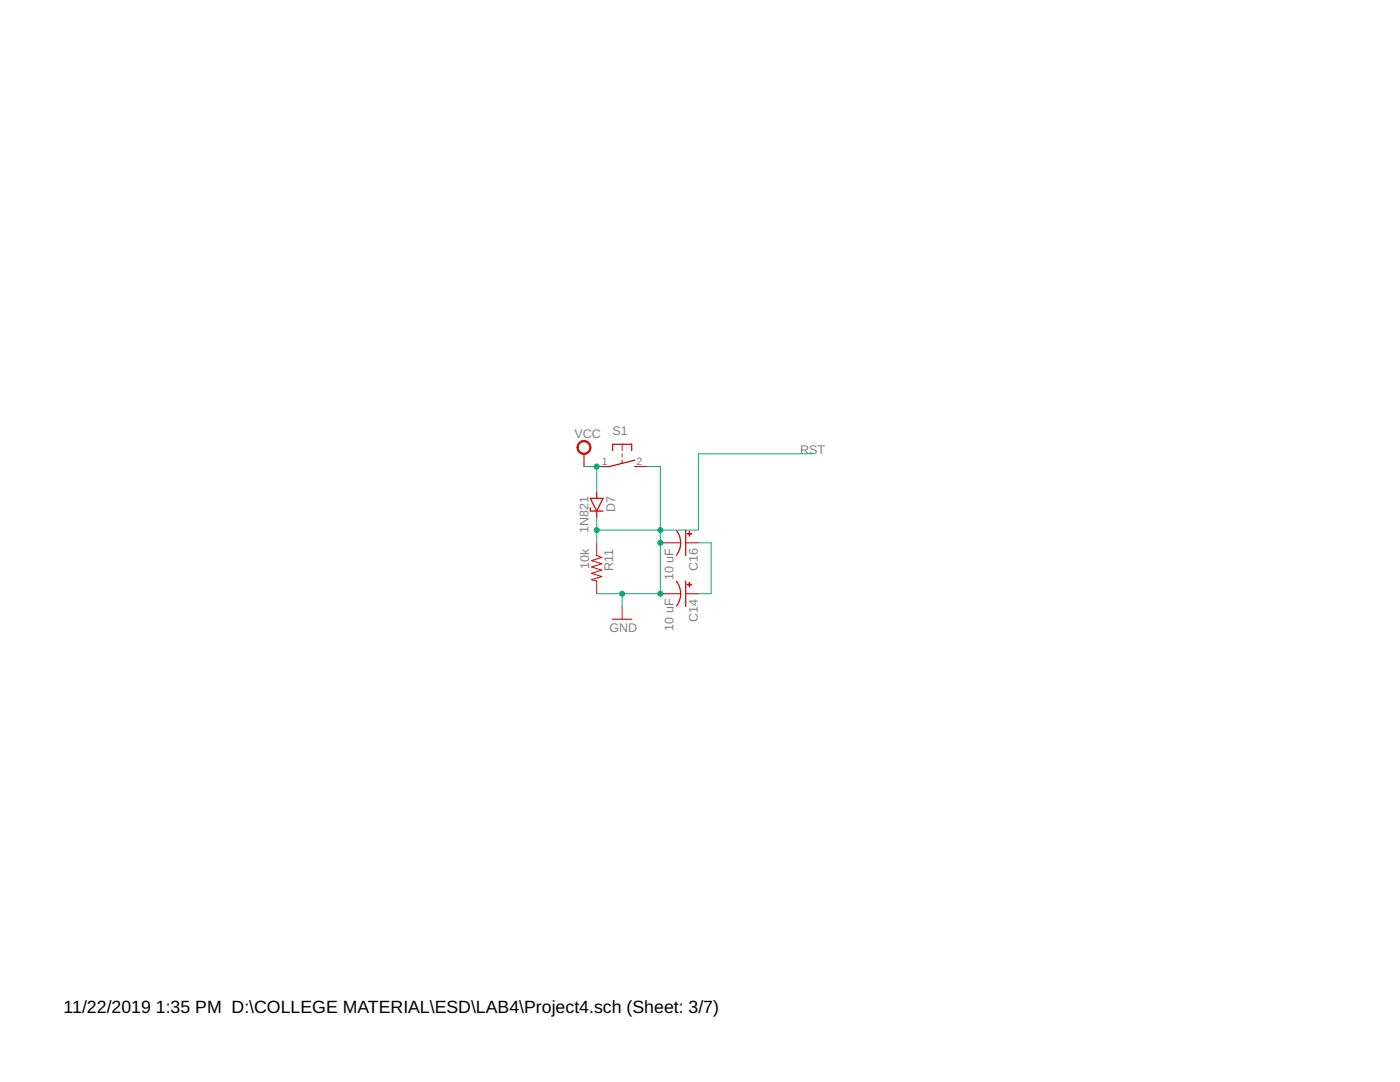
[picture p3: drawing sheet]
<svg xmlns="http://www.w3.org/2000/svg" width="279mm" height="216mm" viewBox="0 0 279 216" stroke-linecap="round" stroke-linejoin="round" font-family="sans-serif">
<g fill="none" stroke="#c90d0c" stroke-width=".25">
<path d="M117.8 99.4h2.6l-1.3 2.6zM119.1 98.2v1.2M122.3 89.9v-1.3h3.8v1.3M126.7 91.8l-5.1 1.3h-.6M126.7 93.1h.6M117.8 101.3v.7h2.6M119.1 102v1.2M135 116l.7 1.4 .1 1.1M135 105.9l.5 .9 .3 1.5M135.8 118.5l-.3 1.5-.5 .9M135.8 108.3l-.3 1.6-.5 .9M136.8 105.8v5"/>
<path d="M136.8 115.9v5.1M122.3 123.5h3.8"/>
</g>
<g fill="none" stroke="#c90d0c" stroke-width=".2">
<path d="M116.5 90.6v2.5M119.1 93.1h2.5M124.2 88.6v1.3M124.2 90.6v.6M124.2 91.8v.7M126.7 93.1h2.5M119.1 108.3v2.5M119.1 115.9v2.6M131.8 118.5h4M131.8 108.3h4M136.8 118.5h2.6M136.8 108.3h2.6"/>
<path d="M124.2 121v2.5"/>
</g>
<path d="M119.1 110.8l1 .4-2 .7 2 .6-2 .6 2 .7-2 .6 2 .6-2 .7 1 .2" fill="none" stroke="#c90d0c" stroke-width=".21"/>
<g fill="#c90d0c" stroke="#c90d0c" stroke-width=".2">
<path d="M137.5 116.2h.1v.9h-.1z"/>
<path d="M137.1 116.6h.9v.1h-.9z"/>
<path d="M137.5 106.1h.1v.9h-.1z"/>
<path d="M137.1 106.4h.9v.2h-.9z"/>
</g>
<path d="M115.5 88.3a1.4 1.4 0 0 1 2.2 .3 1.4 1.4 0 0 1-.8 2 1.4 1.4 0 0 1-1.8-1.3h.3a1.15 1.15 0 0 1 1.6-1.1 1.15 1.15 0 0 1 .3 1.9 1.15 1.15 0 0 1-1.9-.5v-.3h-.3z" fill-rule="evenodd" fill="#c90d0c" stroke="#c90d0c" stroke-width=".2"/>
<path d="M116.5 93.1h2.6v5.1M129.2 93.1h2.6v25.4h-12.7M162.2 90.6h-22.8v15.2h-20.3M119.1 103.2v5.1M124.2 118.5v2.5M139.4 108.3h2.5v10.2h-2.5" fill="none" stroke="#0dab76" stroke-width=".2"/>
<g fill="#0dab76" stroke="#0dab76" stroke-width=".2">
<circle cx="119.1" cy="93.1" r=".51"/>
<circle cx="131.8" cy="118.5" r=".51"/>
<circle cx="119.1" cy="105.8" r=".51"/>
<circle cx="131.8" cy="105.8" r=".51"/>
<circle cx="124.2" cy="118.5" r=".51"/>
<circle cx="131.8" cy="108.3" r=".51"/>
</g>
<g font-size="3.5">
<text x="12.7" y="202.2">11/22/2019</text>
<text x="31.1" y="202.2">1:35 PM D:\COLLEGE MATERIAL\ESD\LAB4\Project4.sch (Sheet: 3/7)</text>
</g>
<g font-size="2.5" fill="#808080">
<text x="114.6" y="87.4">VCC</text>
<text x="122.3" y="86.7">S1</text>
<text x="159.7" y="90.6">RST</text>
<text x="117.4" y="106.3" transform="rotate(-90 117.4 106.3)">1N821</text>
<text x="122.8" y="102.1" transform="rotate(-90 122.8 102.1)">D7</text>
<text x="117.6" y="113.6" transform="rotate(-90 117.6 113.6)">10k</text>
<text x="122.4" y="114" transform="rotate(-90 122.4 114)">R11</text>
<text x="139.3" y="113.9" transform="rotate(-90 139.3 113.9)">C16</text>
<text x="134.4" y="115.7" transform="rotate(-90 134.4 115.7)">10 uF</text>
<text x="134.4" y="125.9" transform="rotate(-90 134.4 125.9)">10 uF</text>
<text x="139.3" y="124.1" transform="rotate(-90 139.3 124.1)">C14</text>
<text x="121.6" y="126.1">GND</text>
</g>
<g font-size="2.1" fill="#808080">
<text x="120.1" y="92.7">1</text>
<text x="127.1" y="92.7">2</text>
</g>
</svg>
